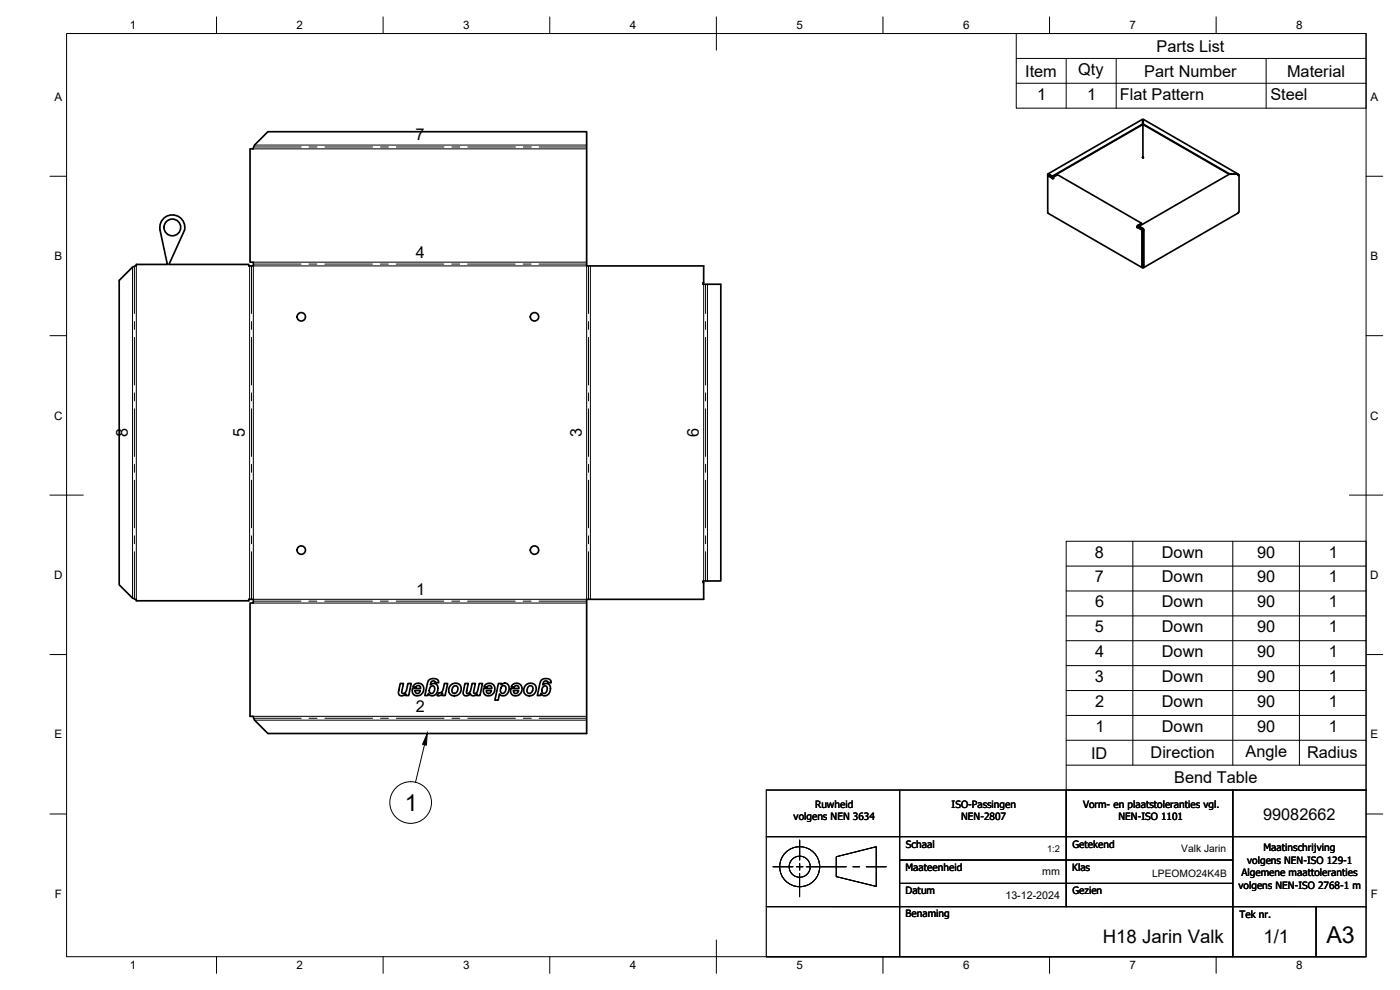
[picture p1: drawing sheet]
<svg xmlns="http://www.w3.org/2000/svg" width="420mm" height="297mm" viewBox="0 0 420 297" stroke-linecap="round" stroke-linejoin="round" font-family="sans-serif">
<!-- layer: Visible -->
<g fill="none" stroke="#000" stroke-width=".51">
<path d="M342.9 35.9l-28.4 16.3M342.9 35.9v1.5l-27.1 15.6M342.9 35.9h.2M342.9 37.2l-27.1 15.7M343 36l.1 .1M343.1 35.9v1.3l25.8 14.9h2.3M343.1 35.9l28.4 16.3M343.1 36v11.1M343.1 37.2l25.8 15.1v-.2M343.1 36l-.2 .1M314.7 52.2l1.1 .8-1.1-.6M314.7 52.2h-.2l-.1 .5 1.6 .7"/>
<path d="M314.7 52.3l-.1 .3M315.8 53.5l.2-.1-.2 .2M316.3 53.1l1.1-.7 25.2 14.6M316.3 53.1l-.3 .6-1.6-1 .1 11.3 28.3 16.3M343.1 47.1l-.2 .1 .1 .2 .2-.2M343.1 47.1v.1M371.2 52.1l.4 .3M371.2 52.1v.2M371.6 52.4v.1M371.6 52.4h-.1M371.7 52.4l.2 11.2-.3 .2M371.7 52.4l-.1 .1"/>
<path d="M371.7 52.4v.1M371.9 52.5l-.3 .2-.4-.4h-2.3l-27 15.6 1.1 .6M49.1 65.5a3.8 3.8 0 0 1 4.5-.5 3.8 3.8 0 0 1 1.8 4l-4.7 10.3h24v.5h1.3v-1.1h-1v-34h.9l.5-1.2 4-4h95.7v40.3h35.1v5h-.3v.5h5.4v89h-5.4v.5h.3v5h-35.1v40.3h-95.7l-4-4-.5-1.2h-.9v-34h1v-1.1h-1.3v.5h-33.8v-.4l-1.1-.4-4-4v-91.4l4-4 1.1-.4v-.4h9.3l-2.2-10.9 .4-1.9zM341.2 68.2l.2-.1 1.5 .8M341.3 68.2l1.4 .8v11.1l.3 .2M341.3 68.1l.1 .1M341.4 67.8l1.2-.8-1.3 .7-.1 .5 .1-.1M341.4 67.8l-.1 .3M341.9 67.9l1.1 .8M342.7 69l.2-.1v11.2h.1M343 68.5l.3 .5v11.1l-.3 .2M343 68.7l.2 .2"/>
<path d="M343.1 68.9v11.2M371.6 63.8l-28.4 16.5M343 80.1v.2M343.2 80l-.2 .1M120.1 205.1h1l-.5 2.6a.68 .68 0 0 0 .7 .4 .68 .68 0 0 0 .6-.7l.5-2.3h1l-.7 3.6h-1l.1-.5a1.19 1.19 0 0 1-1.2 .7 1.19 1.19 0 0 1-1-1.1zM124.2 205.6a1.76 1.76 0 0 1 2.5-.2 1.76 1.76 0 0 1 .1 2.6 1.65 1.65 0 0 1-2.2 .7 1.65 1.65 0 0 1-.8-2.1h2.4v-.3a.74 .74 0 0 0-.6-.6 .74 .74 0 0 0-.8 .5l-.9-.2zM124.6 207.2h1.5a.77 .77 0 0 1-.7 .9 .77 .77 0 0 1-.8-.9zM128.6 204.1a2.13 2.13 0 0 1 3 .1v.7l-1-.2a.76 .76 0 0 0-1-.4 .76 .76 0 0 0-.4 1v.2a1.39 1.39 0 0 1 1.8-.2 1.39 1.39 0 0 1 .4 1.8 1.55 1.55 0 0 1-1.1 1.5 1.55 1.55 0 0 1-1.7-.5l-.2 .6h-.9zM129.3 206a.75 .75 0 0 1 1 0 .75 .75 0 0 1 .2 .9 .88 .88 0 0 1-.4 1 .88 .88 0 0 1-1.1-.1 1.43 1.43 0 0 1 .3-1.8zM133.4 205.1h.9l-.7 3.6h-.9l.1-.7a1.22 1.22 0 0 1-1.5 .7l.3-.8 .8-.2 .4-.5zM135.2 205.6a1.86 1.86 0 0 1 2.9 0 1.86 1.86 0 0 1-.6 2.8 1.82 1.82 0 0 1-2.5-.2 1.82 1.82 0 0 1 .2-2.6zM136 206.1a.88 .88 0 0 1 1.3-.1 .88 .88 0 0 1 0 1.3 .88 .88 0 0 1-1.2 .7 .88 .88 0 0 1-.4-1.3z"/>
<path d="M139.6 205.1h.9l-.5 2.7a.69 .69 0 0 0 .8 .2 .69 .69 0 0 0 .4-.8l.5-2.1h1l-.6 2.7a.66 .66 0 0 0 .8 .2 .66 .66 0 0 0 .4-.7l.5-2.2h1l-.8 3.6h-.9l.1-.4a1.2 1.2 0 0 1-2-.2 1.13 1.13 0 0 1-1.2 .8 1.13 1.13 0 0 1-1-1zM145.5 205.6a1.77 1.77 0 0 1 2.6-.2 1.77 1.77 0 0 1 0 2.6 1.65 1.65 0 0 1-2.1 .7 1.65 1.65 0 0 1-.9-2.1h2.5v-.3a.75 .75 0 0 0-.7-.6 .75 .75 0 0 0-.8 .5l-.9-.2zM146 207.2h1.5a.77 .77 0 0 1-.8 .9 .77 .77 0 0 1-.7-.9zM149.6 205.1h.9l-.1 .4a1.39 1.39 0 0 1 1.8-.3 1.39 1.39 0 0 1 .6 1.7 1.65 1.65 0 0 1-1 1.7 1.65 1.65 0 0 1-1.9-.4l-.4 1.9h-1zM150.7 205.9a.82 .82 0 0 1 1 .1 .82 .82 0 0 1 .1 1.1 .84 .84 0 0 1-1 .9 .84 .84 0 0 1-.6-1.2zM153.9 205.4a1.8 1.8 0 0 1 2.6 .3 1.8 1.8 0 0 1-.6 2.6 1.61 1.61 0 0 1-2 .3 1.61 1.61 0 0 1-.6-2h2.4v-.3a.75 .75 0 0 0-.6-.6 .75 .75 0 0 0-.8 .5l-.9-.2zM154.1 207.2h1.5a.77 .77 0 0 1-.7 .9 .77 .77 0 0 1-.8-.9zM157.7 205.6a1.86 1.86 0 0 1 2.9 0 1.86 1.86 0 0 1-.6 2.8 1.82 1.82 0 0 1-2.5-.2 1.82 1.82 0 0 1 .2-2.6zM158.7 205.9a.88 .88 0 0 1 1.2 .2 .88 .88 0 0 1-.1 1.2 .88 .88 0 0 1-1.2 .7 .88 .88 0 0 1-.4-1.3zM162.6 204a1.92 1.92 0 0 1 2.8 .5v.4l-1-.2a.76 .76 0 0 0-1-.4 .76 .76 0 0 0-.4 1l-.1 .2a1.38 1.38 0 0 1 1.9-.2 1.38 1.38 0 0 1 .3 1.8 1.55 1.55 0 0 1-1 1.5 1.55 1.55 0 0 1-1.8-.5l-.1 .6h-.9l.7-3.5zM163.1 206a.81 .81 0 0 1 1.1 .1 .81 .81 0 0 1-.1 1.1 .8 .8 0 0 1-1 .8 .8 .8 0 0 1-.5-1.1z"/>
<circle cx="51.7" cy="68.2" r="2.51"/>
<circle cx="90.4" cy="95.1" r="1.26"/>
<circle cx="160.4" cy="95.1" r="1.26"/>
<circle cx="90.4" cy="165.1" r="1.26"/>
<circle cx="160.4" cy="165.1" r="1.26"/>
</g>
<!-- layer: Bend Center -->
<g fill="none" stroke="#000" stroke-width=".3">
<path d="M76.1 44.1h14.3M92.8 44.1h2.3M97.5 44.1h14.3M114.2 44.1h2.4M119 44.1h14.2M135.6 44.1h2.4M140.4 44.1h14.3M157.1 44.1h2.3M161.8 44.1h14.3M40.3 79.9v14.2M75.5 79.8v14.3M76 79.2h14.3"/>
<path d="M92.7 79.2h2.4M97.5 79.2h14.3M114.1 79.2h2.4M118.9 79.2h14.3M135.6 79.2h2.4M140.3 79.2h14.3M157 79.2h2.4M161.8 79.2h14.3M176.6 79.8v14.3M40.3 96.5v2.3M75.5 96.5v2.3M176.6 96.5v2.3"/>
<path d="M211.8 85.3v8.8M211.8 96.5v2.3M40.3 101.2v14.3M40.3 117.9v2.4M75.5 101.2v14.3M75.5 117.9v2.4M176.6 101.2v14.3M176.6 117.9v2.4M211.8 101.2v14.3M211.8 117.9v2.4M40.3 122.6v14.4M40.3 139.3v2.4"/>
<path d="M75.5 122.6v14.4M75.5 139.3v2.4M176.6 122.6v14.4M176.6 139.3v2.4M211.8 122.6v14.4M211.8 139.3v2.4M40.3 144.1v14.3M75.5 144.1v14.3M176.6 144.1v14.3M211.8 144.1v14.3M40.3 160.8v2.3M40.3 165.5v14.2"/>
<path d="M75.5 160.8v2.3M75.5 165.5v14.3M176.6 160.8v2.3M176.6 165.5v14.3M211.8 160.8v2.3M211.8 165.5v8.8M76 180.4h14.3M92.7 180.4h2.4M97.5 180.4h14.3M114.1 180.4h2.4M118.9 180.4h14.3M135.6 180.4h2.4"/>
<path d="M140.3 180.4h14.3M157 180.4h2.4M161.8 180.4h14.3M76.1 215.5h14.3M92.8 215.5h2.3M97.5 215.5h14.3M114.2 215.5h2.4M119 215.5h14.2M135.6 215.5h2.4M140.4 215.5h14.3M157.1 215.5h2.3M161.8 215.5h14.3"/>
</g>
<!-- layer: Visible Narrow -->
<g fill="none" stroke="#000" stroke-width=".3">
<path d="M75.9 44.7h100.2M76.4 43.5h99.7M40.9 79.7v100.2M74.9 79.8v100M76 79.8h100.1v100h-100.1zM76 78.7h100.1M177.2 79.8v100M39.8 80.1v99.4M211.2 85.3v89M212.3 85.3v89M76 180.9h100.1M75.9 214.9h100.2"/>
<path d="M76.4 216.1h99.7"/>
</g>
<!-- layer: Visible -->
<circle cx="316" cy="53.5" r=".25" fill="#000"/>
<!-- layer: Border -->
<g fill="none" stroke="#000" stroke-width=".3">
<path d="M20 10.1h390v276.9h-390zM65 5.1v5M115 5.1v5M165 5.1v5M215 5.1v10M265 5.1v5M315 5.1v5M365 5.1v5M15 52.9h5M410 52.9h5M15 100.7h5M410 100.7h5"/>
<path d="M15 148.6h10M405 148.6h10M15 196.4h5M410 196.4h5M15 244.2h5M410 244.2h5M65 287v5M115 287v5M165 287v5M215 282.1v9.9M265 287v5M315 287v5"/>
<path d="M365 287v5"/>
</g>
<!-- layer: TitleBlock -->
<g fill="none" stroke="#000" stroke-width=".3">
<path d="M240 252.1v5.9M240 259v2.1M251 257.1l12-3.1v12l-12-3zM232 260.1h6M239 260.1h2M240 262.1v7M242 260.1h12M256 260.1h2M260 260.1h6"/>
<circle cx="240" cy="260" r="6"/>
<circle cx="240" cy="260" r="3.2"/>
</g>
<path d="M230 237.1h180v49.9h-180h180h-180zM270 237.1v49.9M320 237.1v35M370 237.1v49.9M230 251h180M270 258h100M230 272l180 .1M270 265.1h100M395 272v15" fill="none" stroke="#000" stroke-width=".36"/>
<!-- layer: Bend Tables -->
<g fill="none" stroke="#000" stroke-width=".3">
<path d="M320 162.4h90v74.7h-90zM320 177.3h90M320 169.8h90M340 162.4v67.2M370 162.4v67.2M390 162.4v67.2M320 199.7h90M320 192.2h90M320 184.8h90M320 214.7h90M320 207.2h90M320 229.6h90"/>
<path d="M320 222.1h90"/>
</g>
<!-- layer: Parts Lists -->
<path d="M305 10.1h105v22.4h-105zM305 17.5h105M320 17.5v15M335 17.5v15M380 17.5v15M305 25h105" fill="none" stroke="#000" stroke-width=".3"/>
<!-- layer: Balloons -->
<circle cx="123.2" cy="240.8" r="6.3" fill="none" stroke="#000" stroke-width=".3"/>
<!-- layer: 0 -->
<path d="M128.2 220.1l-.2 3.5-1.2-.3z" fill="#000" stroke="#000" stroke-width=".3"/>
<path d="M127.4 223.5l-2.7 11.2" fill="none" stroke="#000" stroke-width=".3"/>
<g font-size="7">
<text x="121.5" y="243.3">1</text>
<text x="398.1" y="283">A3</text>
</g>
<g font-size="5.6">
<text x="331" y="283">H18 Jarin Valk</text>
<text x="379.2" y="283">1/1</text>
</g>
<g font-size="4.9">
<text x="347.1" y="15.5">Parts List</text>
<text x="307.7" y="23">Item</text>
<text x="323.6" y="22.5">Qty</text>
<text x="343.4" y="23">Part Number</text>
<text x="386.3" y="23">Material</text>
<text x="311.3" y="29.9">1</text>
<text x="326.3" y="29.9">1</text>
<text x="336.1" y="30">Flat Pattern</text>
<text x="381.3" y="30">Steel</text>
<text x="124.7" y="42.1">7</text>
<text x="124.8" y="77.3">4</text>
<text x="38.3" y="131.2" transform="rotate(-90 38.3 131.2)">8</text>
<text x="73.5" y="131.2" transform="rotate(-90 73.5 131.2)">5</text>
<text x="174.6" y="131.2" transform="rotate(-90 174.6 131.2)">3</text>
<text x="209.7" y="131.1" transform="rotate(-90 209.7 131.1)">6</text>
<text x="328.6" y="167.3">8</text>
<text x="348.7" y="167.3">Down</text>
<text x="377.3" y="167.3">90</text>
<text x="398.8" y="167.3">1</text>
<text x="124.9" y="178.4">1</text>
<text x="328.6" y="174.8">7</text>
<text x="348.7" y="174.8">Down</text>
<text x="377.3" y="174.8">90</text>
<text x="398.8" y="174.8">1</text>
<text x="328.6" y="182.2">6</text>
<text x="348.7" y="182.2">Down</text>
<text x="377.3" y="182.2">90</text>
<text x="398.8" y="182.2">1</text>
<text x="328.6" y="189.7">5</text>
<text x="348.7" y="189.7">Down</text>
<text x="377.3" y="189.7">90</text>
<text x="398.8" y="189.7">1</text>
<text x="328.7" y="197.2">4</text>
<text x="348.7" y="197.2">Down</text>
<text x="377.3" y="197.2">90</text>
<text x="398.8" y="197.2">1</text>
<text x="328.6" y="204.6">3</text>
<text x="348.7" y="204.6">Down</text>
<text x="377.3" y="204.6">90</text>
<text x="398.8" y="204.6">1</text>
<text x="124.8" y="213.5">2</text>
<text x="328.7" y="212.1">2</text>
<text x="348.7" y="212.1">Down</text>
<text x="377.3" y="212.1">90</text>
<text x="398.8" y="212.1">1</text>
<text x="328.8" y="219.6">1</text>
<text x="348.7" y="219.5">Down</text>
<text x="377.3" y="219.6">90</text>
<text x="398.8" y="219.6">1</text>
<text x="327.4" y="227.6">ID</text>
<text x="345.3" y="227.6">Direction</text>
<text x="373.8" y="227.1">Angle</text>
<text x="392.3" y="227.6">Radius</text>
<text x="352.4" y="235">Bend Table</text>
<text x="379.1" y="245.9">99082662</text>
</g>
<g font-size="3.5">
<text x="39" y="8.8">1</text>
<text x="89" y="8.8">2</text>
<text x="139" y="8.8">3</text>
<text x="189" y="8.8">4</text>
<text x="239" y="8.8">5</text>
<text x="289" y="8.8">6</text>
<text x="339" y="8.8">7</text>
<text x="389" y="8.8">8</text>
<text x="16.3" y="30.2">A</text>
<text x="411.3" y="30.2">A</text>
<text x="16.3" y="78">B</text>
<text x="411.3" y="78">B</text>
<text x="16.2" y="125.9">C</text>
<text x="411.2" y="125.9">C</text>
<text x="16.2" y="173.7">D</text>
<text x="411.2" y="173.7">D</text>
<text x="16.3" y="221.6">E</text>
<text x="411.3" y="221.6">E</text>
<text x="16.4" y="269.4">F</text>
<text x="411.4" y="269.4">F</text>
<text x="39" y="290.8">1</text>
<text x="89" y="290.8">2</text>
<text x="139" y="290.8">3</text>
<text x="189" y="290.8">4</text>
<text x="239" y="290.8">5</text>
<text x="289" y="290.8">6</text>
<text x="339" y="290.8">7</text>
<text x="389" y="290.8">8</text>
</g>
<g font-size="3.2">
<text x="312.8" y="262.4">mm</text>
<text x="301.7" y="269.7">13-12-2024</text>
</g>
<g font-size="3.1">
<text x="354.5" y="255.7">Valk Jarin</text>
<text x="345.8" y="263">LPEOMO24K4B</text>
</g>
<g font-size="3">
<text x="244.6" y="242.3">Ruwheid</text>
<text x="285.6" y="242.3">ISO-Passingen</text>
<text x="325" y="242.3">Vorm- en plaatstoleranties vgl.</text>
<text x="238.2" y="246.1">volgens NEN 3634</text>
<text x="288.5" y="246">NEN-2807</text>
<text x="335.7" y="246.1">NEN-ISO 1101</text>
<text x="271.9" y="254.3">Schaal</text>
<text x="321.9" y="254.3">Getekend</text>
<text x="379.2" y="255.3">Maatinschrijving</text>
<text x="271.8" y="261.4">Maateenheid</text>
<text x="321.8" y="261.4">Klas</text>
<text x="372.6" y="262.9">Algemene maattoleranties</text>
<text x="374.3" y="259.1">volgens NEN-ISO 129-1</text>
<text x="271.8" y="268.3">Datum</text>
<text x="321.9" y="268.3">Gezien</text>
<text x="371.7" y="266.6">volgens NEN-ISO 2768-1 m</text>
<text x="271.8" y="275.3">Benaming</text>
<text x="372" y="275.3">Tek nr.</text>
</g>
<text font-size="2.8" x="314.3" y="255.5">1:2</text>
</svg>
